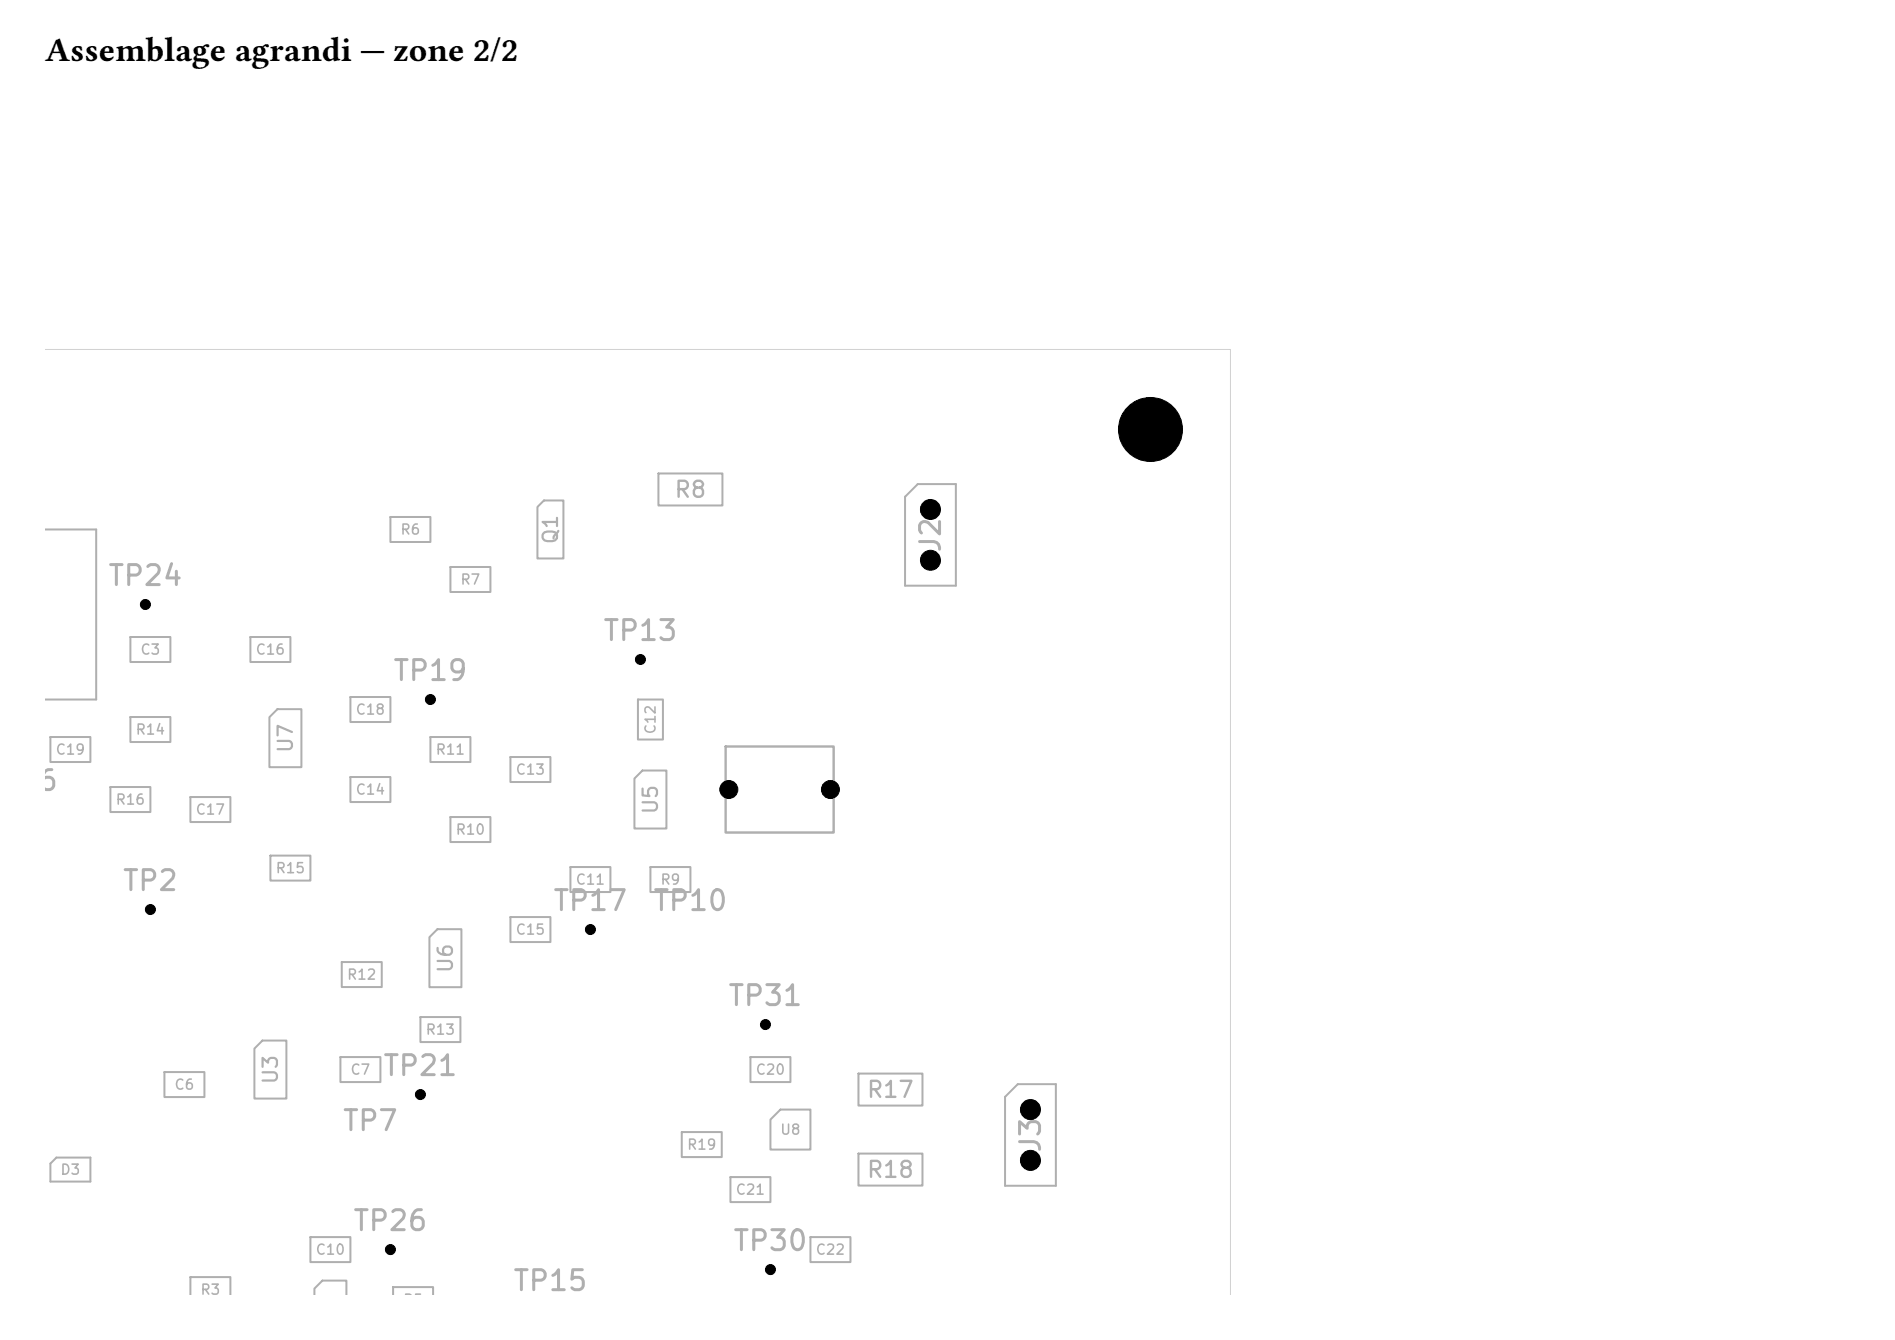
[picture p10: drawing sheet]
<svg xmlns="http://www.w3.org/2000/svg" width="297mm" height="210mm" viewBox="0 0 297 210" stroke-linecap="round" stroke-linejoin="round" font-family="sans-serif">
<g fill="none" stroke="#afafaf" stroke-width=".31">
<path d="M84.2 79.5l1-1.1h3.1v9.1h-4.1zM103.2 74.2h10v5h-10zM141.8 77.9l2-2h6v15.9h-8zM7 83h8.1v26.6h-8.1M20.4 99.8h6.3v3.9h-6.3zM39.2 99.8h6.3v3.9h-6.3zM61.2 81h6.3v3.9h-6.3zM70.6 88.9h6.3v3.9h-6.3zM7.9 115.5h6.3v3.9h-6.3zM20.4 112.4h6.3v3.9h-6.3zM43.5 111.1h3.7v9.1h-5v-7.8zM54.9 109.2h6.3v4h-6.3z"/>
<path d="M67.5 115.5h6.2v3.9h-6.2zM80 118.6h6.3v4h-6.3zM100 109.6h3.9v6.3h-3.9zM17.3 123.3h6.3v4h-6.3zM29.8 124.9h6.3v3.9h-6.3zM42.4 134.1h6.3v3.9h-6.3zM54.9 121.8h6.3v3.9h-6.3zM70.6 128h6.3v4h-6.3zM89.4 135.9h6.3v3.9h-6.3zM99.4 122l1.3-1.2h3.7v9h-5zM101.9 135.9h6.3v3.9h-6.3zM53.6 150.8h6.2v3.9h-6.2z"/>
<path d="M65.9 159.4h6.3v3.9h-6.3zM67.3 146.9l1.3-1.3h3.7v9.1h-5zM80 143.7h6.3v3.9h-6.3zM25.8 168h6.2v3.9h-6.2zM41.1 163.1h3.8v9.1h-5v-7.9zM53.4 165.7h6.2v3.9h-6.2zM106.9 177.4h6.2v3.9h-6.2zM117.6 165.7h6.3v3.9h-6.3zM122.3 173.9h4.7v6.3h-6.2v-4.7zM134.5 168.2h10.1v5.1h-10.1zM157.5 171.9l2-2h6v15.9h-8zM8.8 181.4h5.4v3.8h-6.3v-2.8z"/>
<path d="M48.7 193.9h6.2v3.9h-6.2zM114.5 184.5h6.3v3.9h-6.3zM127 193.9h6.3v3.9h-6.3zM134.5 180.8h10.1v5h-10.1zM29.8 203v-2.9h6.3v2.9M49.3 203v-1.1l1.2-1.2h3.8v2.3M61.6 203v-1.3h6.3v1.3"/>
</g>
<path d="M113.7 117h17v13.5h-17z" fill="none" stroke="#afafaf" stroke-width=".38"/>
<path d="M7 54.8h185.9v148.2" fill="none" stroke="#d0d2cd" stroke-width=".16"/>
<g fill="#000" stroke="#000" stroke-width=".16">
<circle cx="145.8" cy="79.8" r="1.57"/>
<circle cx="180.3" cy="67.3" r="5"/>
<circle cx="22.8" cy="94.7" r=".78"/>
<circle cx="145.8" cy="87.8" r="1.57"/>
<circle cx="67.5" cy="109.6" r=".78"/>
<circle cx="100.4" cy="103.4" r=".78"/>
<circle cx="114.2" cy="123.7" r="1.41"/>
<circle cx="130.2" cy="123.7" r="1.41"/>
<circle cx="23.6" cy="142.5" r=".78"/>
<circle cx="92.5" cy="145.7" r=".78"/>
<circle cx="65.9" cy="171.5" r=".78"/>
<circle cx="120" cy="160.6" r=".78"/>
<circle cx="161.5" cy="173.9" r="1.57"/>
<circle cx="61.2" cy="195.8" r=".78"/>
<circle cx="120.8" cy="199" r=".78"/>
<circle cx="161.5" cy="181.9" r="1.57"/>
</g>
<text font-size="5.3" x="7.1" y="9.5">Assemblage agrandi — zone 2/2</text>
<g font-size="3.1" fill="#afafaf">
<text x="148.2" y="86.8" transform="rotate(-90 148.2 86.8)">J2</text>
<text x="16.7" y="92.6">TP24</text>
<text x="94.3" y="101.2">TP13</text>
<text x="61.4" y="107.5">TP19</text>
<text x=".2" y="124.7">TP6</text>
<text x="19" y="140.4">TP2</text>
<text x="86.5" y="143.5">TP17</text>
<text x="102.2" y="143.5">TP10</text>
<text x="113.9" y="158.4">TP31</text>
<text x="59.8" y="169.4">TP21</text>
<text x="53.5" y="178">TP7</text>
<text x="163.9" y="180.9" transform="rotate(-90 163.9 180.9)">J3</text>
<text x="55.1" y="193.7">TP26</text>
<text x="114.7" y="196.8">TP30</text>
<text x="80.2" y="203.1">TP15</text>
</g>
<g font-size="2.5" fill="#afafaf">
<text x="105.5" y="78.6">R8</text>
<text x="135.7" y="172.7">R17</text>
<text x="135.7" y="185.2">R18</text>
</g>
<g font-size="2.3" fill="#afafaf">
<text x="88" y="85.5" transform="rotate(-90 88 85.5)">Q1</text>
<text x="46.4" y="118.2" transform="rotate(-90 46.4 118.2)">U7</text>
<text x="103.7" y="127.8" transform="rotate(-90 103.7 127.8)">U5</text>
<text x="71.5" y="152.7" transform="rotate(-90 71.5 152.7)">U6</text>
<text x="44.1" y="170.1" transform="rotate(-90 44.1 170.1)">U3</text>
</g>
<g font-size="1.6" fill="#afafaf">
<text x="62.6" y="84.2">R6</text>
<text x="72" y="92">R7</text>
<text x="21.9" y="103">C3</text>
<text x="39.9" y="103">C16</text>
<text x="55.6" y="112.4">C18</text>
<text x="8.6" y="118.6">C19</text>
<text x="21.1" y="115.5">R14</text>
<text x="68.2" y="118.6">R11</text>
<text x="103.1" y="115.2" transform="rotate(-90 103.1 115.2)">C12</text>
<text x="55.6" y="124.9">C14</text>
<text x="80.7" y="121.8">C13</text>
<text x="18" y="126.5">R16</text>
<text x="30.5" y="128.1">C17</text>
<text x="71.3" y="131.2">R10</text>
<text x="43.1" y="137.2">R15</text>
<text x="90.1" y="139">C11</text>
<text x="103.4" y="139">R9</text>
<text x="80.7" y="146.9">C15</text>
<text x="54.3" y="153.9">R12</text>
<text x="66.6" y="162.5">R13</text>
<text x="27.2" y="171.2">C6</text>
<text x="54.8" y="168.8">C7</text>
<text x="118.3" y="168.8">C20</text>
<text x="122.2" y="178.2">U8</text>
<text x="9.3" y="184.5">D3</text>
<text x="107.6" y="180.6">R19</text>
<text x="115.2" y="187.6">C21</text>
<text x="49.4" y="197">C10</text>
<text x="127.7" y="197">C22</text>
<text x="31.3" y="203.3">R3</text>
<text x="63.1" y="204.9">R5</text>
</g>
</svg>
